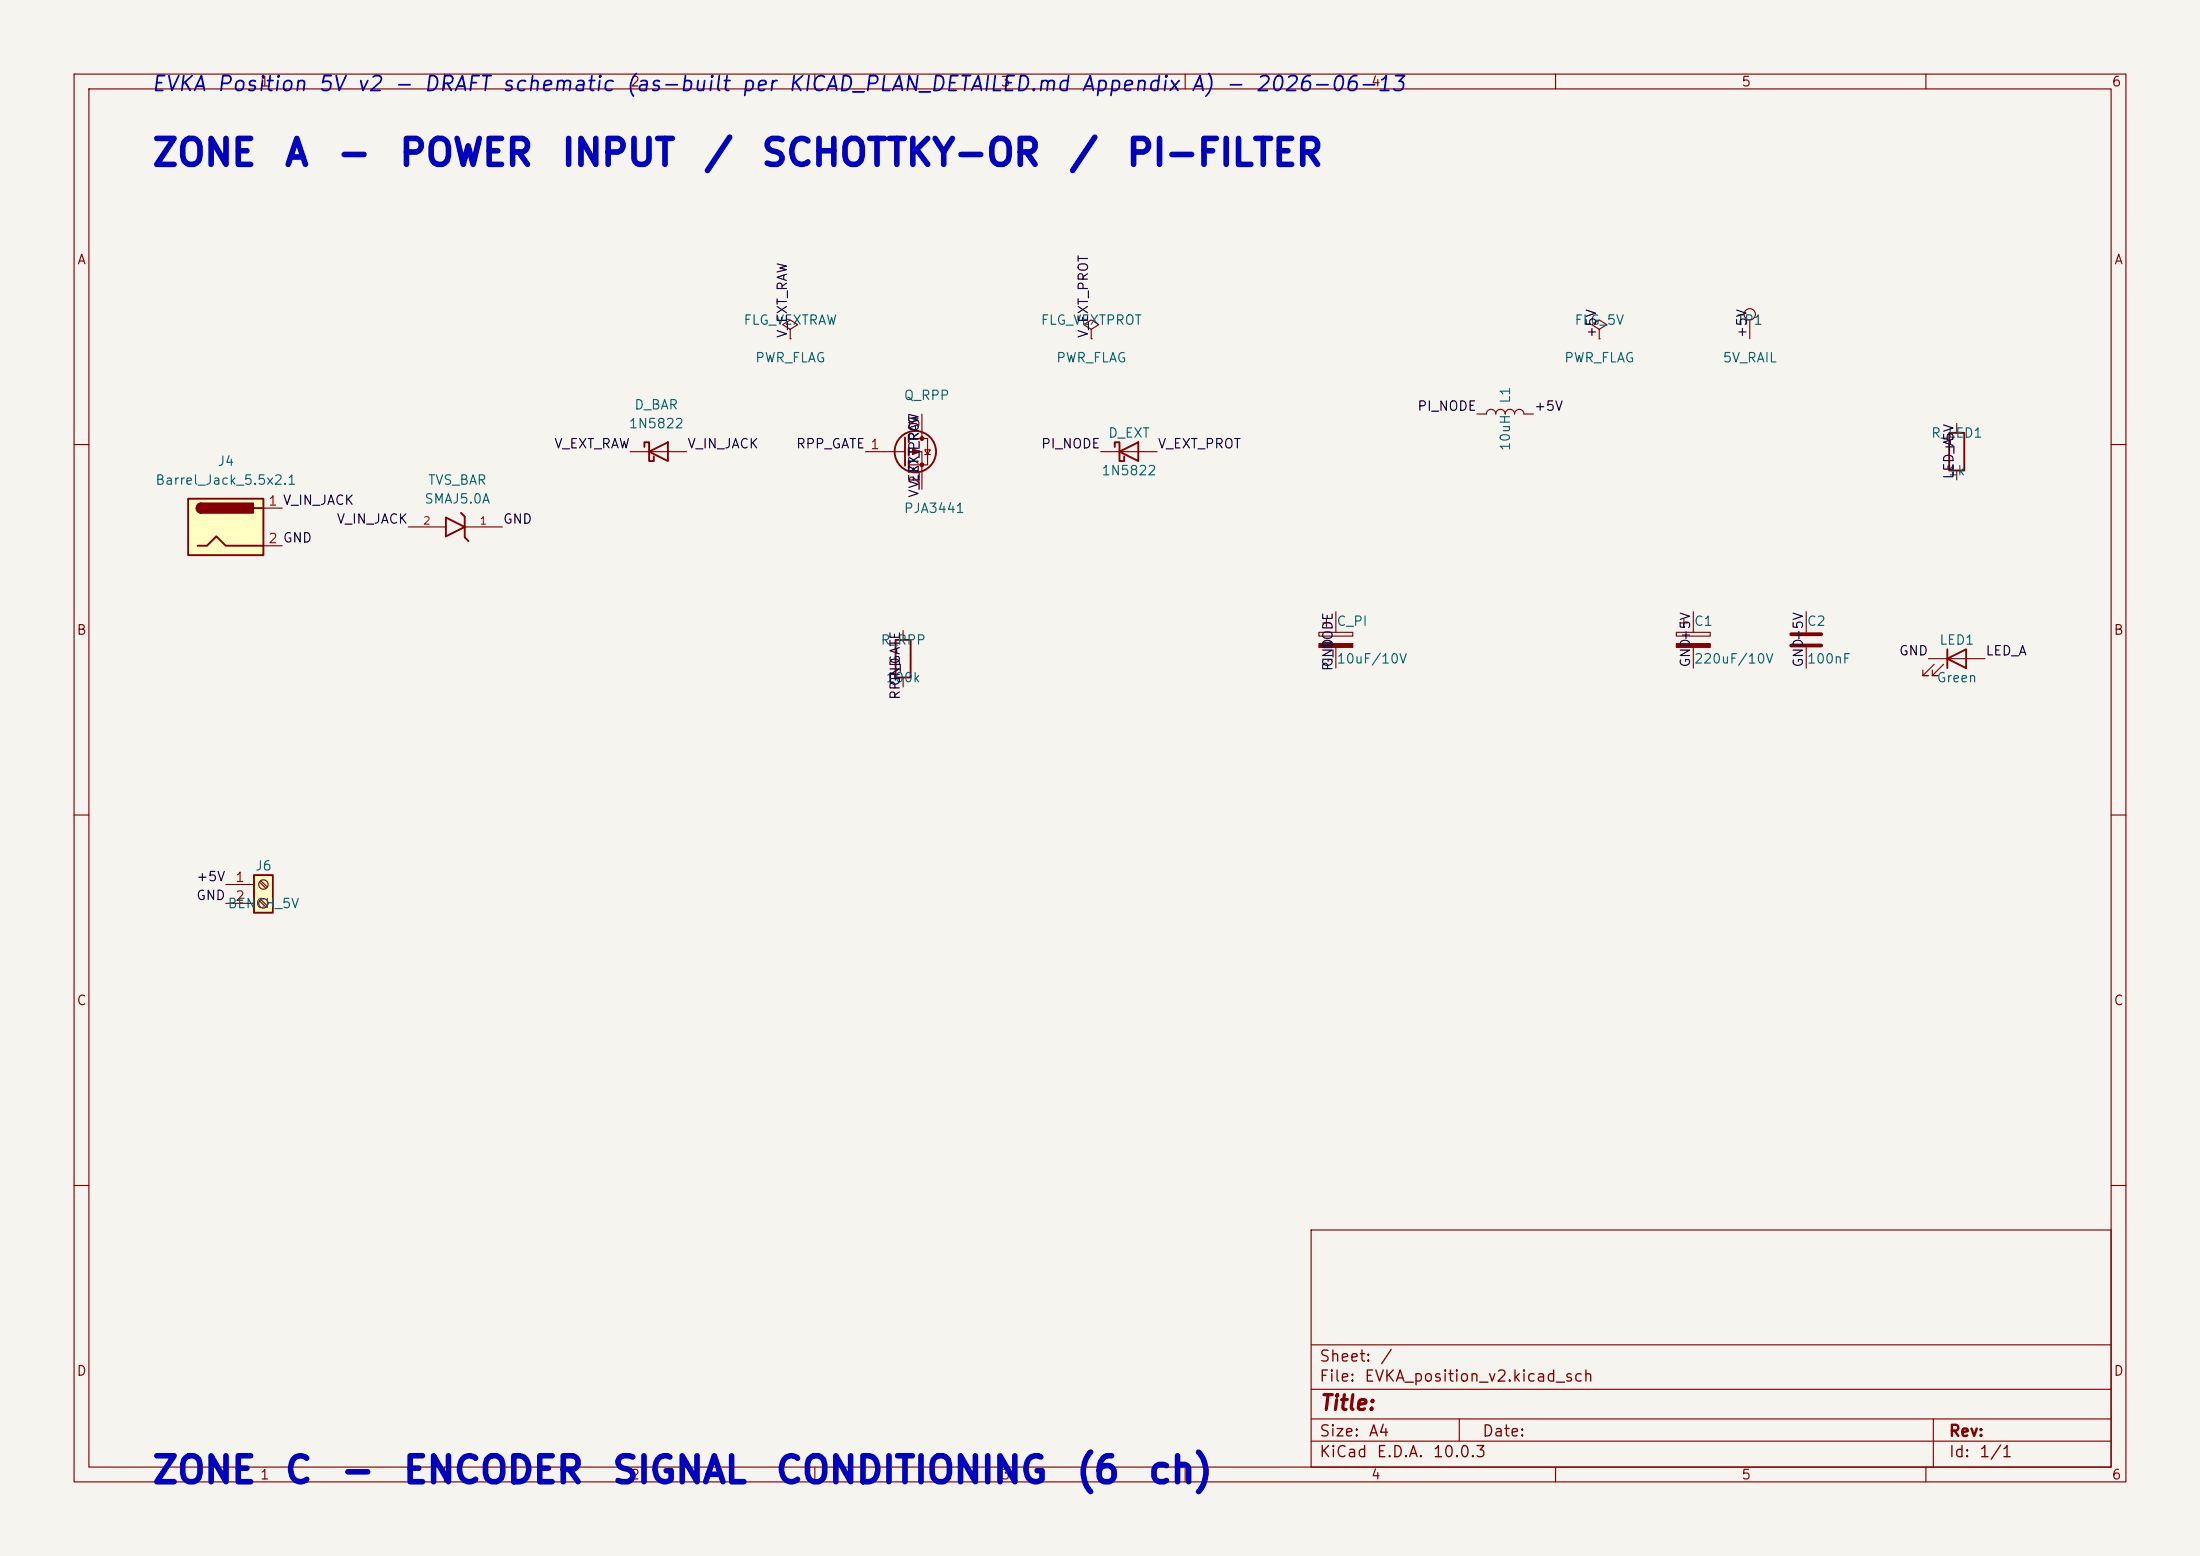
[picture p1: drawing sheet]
<svg xmlns="http://www.w3.org/2000/svg" width="297mm" height="210mm" viewBox="0 0 297 210" stroke-linecap="round" stroke-linejoin="round" font-family="sans-serif">
<path d="M0 0h297v210h-297z" fill="#f5f4ef" stroke="#f5f4ef" stroke-width=".14"/>
<g fill="none" stroke="#840000" stroke-width=".15">
<path d="M10 10h277v190h-277zM12 12h273v186h-273zM60 10v2M110 10v2M160 10v2M210 10v2M260 10v2M236.2 43.2v2.5M10 60h2M285 60h2M10 110h2M285 110h2"/>
<path d="M10 160h2M177 166h108v32h-108zM285 160h2M60 198v2M110 198v2M160 198v2M177 194.5h108M177 191.5h108M177 187.5h108M177 181.5h108M197 191.5v3M210 198v2"/>
<path d="M260 198v2M261 191.5v6.5"/>
<circle cx="236.2" cy="42.4" r=".76"/>
</g>
<path d="M25.4 67.3h10.2v7.6h-10.2z" fill="#ffffc2"/>
<g fill="none" stroke="#840000" stroke-width=".25">
<path d="M263.1 58.4h2.1v5.1h-2.1zM25.4 67.3h10.2v7.6h-10.2zM26.7 73.7h1.2l1.3-1.3 1.3 1.3h5.1M27.2 67.9a.64 .64 0 0 0-.7 .7 .64 .64 0 0 0 .7 .6M34.3 68.6h1.3M60.2 69.9l2.5 1.2-2.5 1.3zM62.2 69.2l.5 .5v2.8l.5 .5M87 60.3v-.6h.6v2.5h.7v-.6M87.6 61l2.6-1.3v2.5zM150.5 60.3v-.6h.6v2.5h.7v-.6M151.1 61l2.6-1.3v2.5zM120.9 86.4h2v5h-2z"/>
<path d="M262.9 88.9l2.5-1.3v2.6zM262.9 87.6v2.6"/>
</g>
<g fill="#840000" stroke="#840000" stroke-width=".25">
<path d="M26.7 68.1l.5-.2v1.3a.63 .63 0 0 1-.6-.4 .63 .63 0 0 1 .1-.7z"/>
<path d="M27.2 67.9h7v1.3h-7z"/>
</g>
<g fill="none" stroke="#840000" stroke-width=".15">
<path d="M106.7 44.5l1-.7-1-.6-1 .6 1 .7v1.2M106.7 45.7h.1M147.3 44.5l1-.7-1-.6-1 .6 1 .7v1.2M147.3 45.7h.1M199.4 55.9h1.3a.64 .64 0 0 1 .6-.7 .64 .64 0 0 1 .6 .7 .64 .64 0 0 1 .7-.7 .64 .64 0 0 1 .6 .7 .64 .64 0 0 1 .6-.7 .64 .64 0 0 1 .7 .7 .64 .64 0 0 1 .6-.7 .64 .64 0 0 1 .6 .7h1.3M215.9 44.5l1-.7-1-.6-1 .6 1 .7v1.2M215.9 45.7h.1M264.2 57.2v1.2M35.6 68.6h2.5M35.6 73.7h2.5M55.1 71.1h5.1M62.7 71.1h5.1"/>
<path d="M85.1 61h7.6M148.6 61h7.6M264.2 63.5v1.3M121.9 85.1v1.3M121.9 91.4v1.3M178.1 85.3h4.5v.6h-4.5zM178.6 84.1h1M179.1 83.6v1M180.3 82.6v2.7M180.3 87.4v2.8M226.3 85.3h4.6v.6h-4.6zM226.8 84.1h1"/>
<path d="M227.3 83.6v1M228.6 82.6v2.7M228.6 87.4v2.8M243.8 82.6v2.7M243.8 87.4v2.8M260.3 88.9h7.7M261.1 89.7l-1.5 1.5h.7h-.7v-.8M262.4 89.7l-1.5 1.5h.7h-.7v-.8"/>
</g>
<g fill="#840000" stroke="#840000" stroke-width=".15">
<path d="M178.1 86.9h4.5v.5h-4.5z"/>
<path d="M226.3 86.9h4.6v.5h-4.6z"/>
</g>
<path d="M241.8 85.6h4.1M241.8 87.1h4.1" fill="none" stroke="#840000" stroke-width=".51"/>
<path d="M34.3 118.1h2.5v5.1h-2.5z" fill="#ffffc2"/>
<g fill="none" stroke="#840000" stroke-width=".25">
<path d="M122.2 59.1v3.8M122.7 58.7v1M122.7 60.5v1M122.7 62.2v1M34.3 118.1h2.5v5.1h-2.5z"/>
<circle cx="123.6" cy="61" r="2.79"/>
</g>
<g fill="none" stroke="#840000" stroke-width=".15">
<path d="M122.7 59.2h2.5v3.5h-2.5M124.5 55.9v3.3M116.8 61h5.4M122.7 61h1.8v5M124.8 60.7h.8l-.4 .6zM124.8 61.3h.8M30.5 119.4h3.8M35 119l.9 .9M35.2 118.9l.9 .8M30.5 121.9h3.8M35 121.6l.9 .8M35.2 121.4l.9 .9"/>
<circle cx="35.6" cy="119.4" r=".63"/>
<circle cx="35.6" cy="121.9" r=".63"/>
</g>
<g fill="#840000" stroke="#840000" stroke-width=".15">
<path d="M123.2 60.6l1 .4-1 .3z"/>
<circle cx="124.5" cy="59.2" r=".25"/>
<circle cx="124.5" cy="62.7" r=".25"/>
</g>
<g font-size="3.5" fill="#0000c2">
<text x="20.3" y="23.2">ZONE</text>
<text x="38.2" y="23.2">A</text>
<text x="45.3" y="23.2">-</text>
<text x="53.7" y="23.2">POWER</text>
<text x="75.6" y="23.2">INPUT</text>
<text x="94.8" y="23.2">/</text>
<text x="102.6" y="23.2">SCHOTTKY-OR</text>
<text x="144.1" y="23.2">/</text>
<text x="151.9" y="23.2">PI-FILTER</text>
<text x="20.3" y="201">ZONE</text>
<text x="38.2" y="201">C</text>
<text x="45.8" y="201">-</text>
<text x="54.2" y="201">ENCODER</text>
<text x="82.4" y="201">SIGNAL</text>
<text x="104.5" y="201">CONDITIONING</text>
<text x="145.1" y="201">(6</text>
<text x="154.8" y="201">ch)</text>
</g>
<g font-size="2" fill="#0000c2">
<text x="20.3" y="12.8">EVKA Position 5V v2 -</text>
<text x="57" y="12.8">DRAFT schematic (as-built per KICAD_PLAN_DETAILED.md Appendix A) -</text>
<text x="169.3" y="12.8">2026-06-13</text>
</g>
<text font-size="2" fill="#840000" x="178" y="190.8">Title:</text>
<g font-size="1.5" fill="#840000">
<text x="178" y="184.2">Sheet:</text>
<text x="186.2" y="184.2">/</text>
<text x="178" y="186.9">File:</text>
<text x="184.1" y="186.9">EVKA_position_v2.kicad_sch</text>
<text x="178" y="197.1">KiCad</text>
<text x="178" y="194.3">Size:</text>
<text x="184.7" y="194.3">A4</text>
<text x="185.7" y="197.1">E.D.A.</text>
<text x="193.3" y="197.1">10.0.3</text>
<text x="200" y="194.3">Date:</text>
<text x="263" y="194.3">Rev:</text>
<text x="263" y="197.1">Id:</text>
<text x="267.1" y="197.1">1/1</text>
</g>
<g font-size="1.3" fill="#840000">
<text x="35" y="12">1</text>
<text x="85" y="12">2</text>
<text x="135" y="12">3</text>
<text x="185" y="12">4</text>
<text x="235" y="12">5</text>
<text x="285" y="12">6</text>
<text x="10.3" y="36">A</text>
<text x="285.3" y="36">A</text>
<text x="10.3" y="86">B</text>
<text x="285.3" y="86">B</text>
<text x="10.3" y="136">C</text>
<text x="285.3" y="136">C</text>
<text x="10.3" y="186">D</text>
<text x="285.3" y="186">D</text>
<text x="35" y="200">1</text>
<text x="85" y="200">2</text>
<text x="135" y="200">3</text>
<text x="185" y="200">4</text>
<text x="235" y="200">5</text>
<text x="285" y="200">6</text>
</g>
<g font-size="1.3" fill="#006464">
<text x="100.3" y="44.2">FLG_VEXTRAW</text>
<text x="140.4" y="44.2">FLG_VEXTPROT</text>
<text x="212.5" y="44.2">FLG_5V</text>
<text x="234.4" y="44.2">TP1</text>
<text x="101.9" y="49.2">PWR_FLAG</text>
<text x="142.5" y="49.2">PWR_FLAG</text>
<text x="211.1" y="49.2">PWR_FLAG</text>
<text x="232.5" y="49.2">5V_RAIL</text>
<text x="84.8" y="58.1">1N5822</text>
<text x="85.5" y="55.6">D_BAR</text>
<text x="121.9" y="54.3">Q_RPP</text>
<text x="149.5" y="59.4">D_EXT</text>
<text x="204.2" y="54.6" transform="rotate(-90 204.2 54.6)">L1</text>
<text x="260.6" y="59.4">R_LED1</text>
<text x="20.9" y="65.7">Barrel_Jack_5.5x2.1</text>
<text x="29.3" y="63.2">J4</text>
<text x="57.7" y="65.7">TVS_BAR</text>
<text x="148.6" y="64.5">1N5822</text>
<text x="204.2" y="61" transform="rotate(-90 204.2 61)">10uH</text>
<text x="262.9" y="64.5">1k</text>
<text x="57.2" y="68.3">SMAJ5.0A</text>
<text x="121.9" y="69.6">PJA3441</text>
<text x="118.8" y="87.3">R_RPP</text>
<text x="180.3" y="89.9">10uF/10V</text>
<text x="180.3" y="84.8">C_PI</text>
<text x="228.6" y="84.8">C1</text>
<text x="228.6" y="89.9">220uF/10V</text>
<text x="243.8" y="84.8">C2</text>
<text x="243.8" y="89.9">100nF</text>
<text x="261.7" y="87.3">LED1</text>
<text x="119.5" y="92.4">100k</text>
<text x="261.4" y="92.4">Green</text>
<text x="34.4" y="117.8">J6</text>
<text x="30.7" y="122.9">BENCH_5V</text>
</g>
<g font-size="1.3" fill="#0f0f0f">
<text x="106.6" y="45.7" transform="rotate(-90 106.6 45.7)">V_EXT_RAW</text>
<text x="147.2" y="45.7" transform="rotate(-90 147.2 45.7)">V_EXT_PROT</text>
<text x="215.8" y="45.7" transform="rotate(-90 215.8 45.7)">+5V</text>
<text x="236.1" y="45.7" transform="rotate(-90 236.1 45.7)">+5V</text>
<text x="191.3" y="55.8">PI_NODE</text>
<text x="207" y="55.8">+5V</text>
<text x="74.7" y="60.8">V_EXT_RAW</text>
<text x="92.7" y="60.8">V_IN_JACK</text>
<text x="107.4" y="60.8">RPP_GATE 1</text>
<text x="140.5" y="60.8">PI_NODE</text>
<text x="156.2" y="60.8">V_EXT_PROT</text>
<text x="264" y="64.8" transform="rotate(-90 264 64.8)">LED_A</text>
<text x="264" y="61.2" transform="rotate(-90 264 61.2)">+5V</text>
<text x="45.4" y="71">V_IN_JACK</text>
<text x="67.8" y="71">GND</text>
<text x="124.3" y="67.3" transform="rotate(-90 124.3 67.3)">V_EXT_PROT</text>
<text x="124.3" y="66" transform="rotate(-90 124.3 66)">V_EXT_RAW</text>
<text x="256.3" y="88.8">GND</text>
<text x="268" y="88.8">LED_A</text>
<text x="121.8" y="94.5" transform="rotate(-90 121.8 94.5)">RPP_GATE</text>
<text x="121.8" y="92.7" transform="rotate(-90 121.8 92.7)">GND</text>
<text x="180.2" y="90.7" transform="rotate(-90 180.2 90.7)">PI_NODE</text>
<text x="180.2" y="90.2" transform="rotate(-90 180.2 90.2)">GND</text>
<text x="228.5" y="90.2" transform="rotate(-90 228.5 90.2)">GND+5V</text>
<text x="243.7" y="90.2" transform="rotate(-90 243.7 90.2)">GND+5V</text>
<text x="26.4" y="119.3">+5V</text>
<text x="26.4" y="121.8">GND</text>
</g>
<g font-size="1.3" fill="#a90000">
<text x="124.4" y="57.9" transform="rotate(-90 124.4 57.9)">3</text>
<text x="124.4" y="65.5" transform="rotate(-90 124.4 65.5)">2</text>
<text x="36.1" y="68.6">1 V_IN_JACK</text>
<text x="36.1" y="73.6">2 GND</text>
<text x="31.7" y="119.4">1</text>
<text x="31.7" y="121.9">2</text>
</g>
<g font-size="1" fill="#a90000">
<text x="57" y="71">2</text>
<text x="64.7" y="71">1</text>
</g>
</svg>
